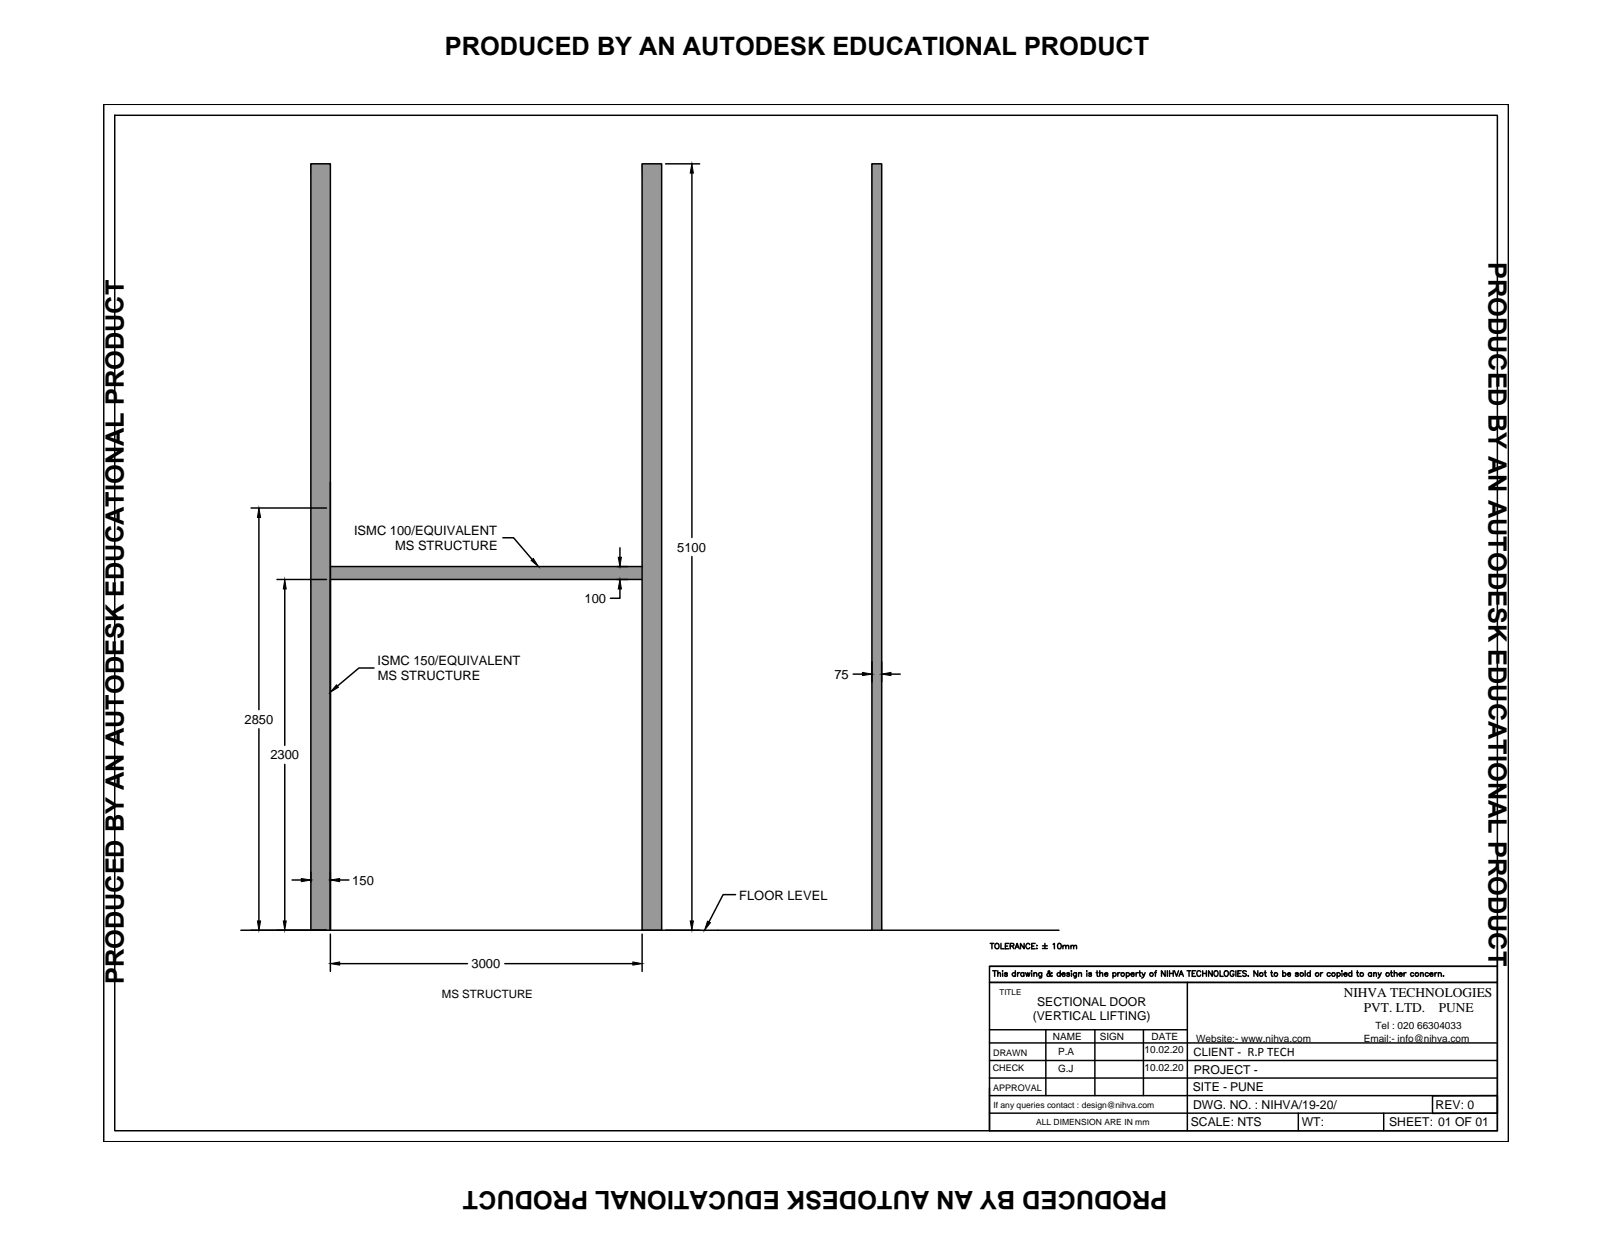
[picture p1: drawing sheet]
<svg xmlns="http://www.w3.org/2000/svg" width="279mm" height="216mm" viewBox="0 0 279 216" stroke-linecap="round" stroke-linejoin="round" font-family="sans-serif">
<!-- layer: 0 -->
<g fill="none" stroke="#000" stroke-width=".25">
<path d="M18 18.1h243.8v180h-243.8zM19.9 20h240v176.2h-240zM111.4 28.4h3.4v133h-3.4zM115.5 28.4h5.9M120.1 30v63.3M43.6 88.2h13.1M44.9 89.8v33.4M57.3 98.3h54.1M57.3 83.7v77.7M87.3 93.3h1.8l3.2 3.8M107.6 95.1v1.6M120.1 96.6v63.2"/>
<path d="M48.1 100.6h8.6M49.4 102.2v27.2M64.9 115.9h-2.6l-3.7 3.2M107.1 100.6h1.8M107.6 102.2v1.6h-1.7M111.4 100.6h-54.1v60.8M148.1 117h1.6M151.3 114.8v3.5M153 114.8v3.5M154.6 117h1.6M44.9 126.5v33.3M49.4 132.7v27.1"/>
<path d="M50.7 152.7h1.6M53.9 151.4v1.7M58.9 152.7h1.7M127.6 155.3h-2.1l-2.5 4.7M259.9 159.2v8.5h-88.2M41.8 161.4h142M53.9 161.4v-133h3.4v133M57.3 162.1v6.5M58.9 167.2h22.2M87.6 167.2h22.2M111.4 162.1v6.5M151.3 161.4v-133h1.7v133"/>
<path d="M171.7 167.7h88.2v28.5h-88.2v-25.7h88.2h-88.2zM171.7 178.7h34.4M171.8 163.7h.7M172.1 163.7v1M172.3 168.5h.6M172.6 168.5v.9M173.2 169l.2-.2 .2 .1v.5M173.2 168.5v.9M173.7 163.7v1h.6M174 168.5h.1M174 168.9v.5M174.5 164.2h.4"/>
<path d="M174.8 168.9l-.2-.1-.3 .1 .5 .2v.3h-.3l-.2-.1M175.1 163.7h-.6v1h.6M175.3 164.2h.6v-.4l-.6-.1v1M175.7 164.2l.3 .5M176.2 164.7l.3-1 .4 1M176.2 168.9a.31 .31 0 0 0-.5 0 .31 .31 0 0 0 .1 .5h.2l.2-.1M176.2 168.5v.9M176.3 164.4h.4M176.6 168.8v.6M177 168.8l-.3 .1-.1 .2M177.7 168.9a.3 .3 0 0 0-.5 0 .3 .3 0 0 0 0 .4 .3 .3 0 0 0 .5 0M177.7 168.8v.6"/>
<path d="M177.7 163.7v1l-.6-1v1M178 168.8l.2 .6 .2-.6 .1 .6 .2-.6M178.7 163.9a.43 .43 0 0 0-.7 .1 .43 .43 0 0 0 .2 .6l.3 .1 .2-.2M179 168.5h.1M179 168.9v.5M179 164.2h.4M179.4 169l.2-.2 .2 .1 .1 .5M179.4 168.8v.6M179.6 163.7h-.6v1h.6M179.9 164.1h.1M179.9 164.6h.1M180.8 168.8l-.1 .9h-.3"/>
<path d="M180.8 168.9a.3 .3 0 0 0-.5 0 .3 .3 0 0 0 0 .4 .3 .3 0 0 0 .5 0M180.9 164.2h.9M180.9 164.6h.9M181.3 163.7v.8M181.5 178.7v11.4M182.6 168.9l-.1-.1a.65 .65 0 0 1-.7 .6l-.1-.3 .5-.4-.1-.2h-.1a.91 .91 0 0 0 .6 .9v-.1M182.8 163.9l.2-.2v1M183.7 163.8a.46 .46 0 0 1 .5 .3 .46 .46 0 0 1-.3 .6l-.3-.2zM184 168.9a.3 .3 0 0 0-.5 0 .3 .3 0 0 0 0 .4 .3 .3 0 0 0 .5 0M184 168.5v.9M184.3 169.1h.5a.31 .31 0 0 0-.3-.3 .31 .31 0 0 0-.3 .4 .31 .31 0 0 0 .3 .2l.3-.1M184.5 164.2l.2-.1h.2l.1 .6"/>
<path d="M184.5 164.1v.6M185 164.2l.2-.1h.2l.1 .6M185.6 168.9l-.2-.1-.3 .1 .5 .2v.3h-.3l-.2-.1M185.9 164.2l.2-.1h.2v.6M185.9 164.1v.6M185.9 168.5h.1M185.9 168.9v.5M186.3 164.2l.3-.1h.2v.6M186.8 168.8l-.1 .9h-.3M186.8 168.9a.3 .3 0 0 0-.5 0 .3 .3 0 0 0 0 .4 .3 .3 0 0 0 .5 0M187.2 169l.2-.2 .2 .1 .1 .5M187.2 168.8v.6"/>
<path d="M188.6 168.5h.1M188.6 168.9v.5M189.4 168.9l-.2-.1-.3 .1 .5 .2v.3h-.3l-.2-.1M190 178.7v11.4M190.2 168.8h.4M190.4 168.5v.7v.2h.2M190.9 169l.2-.2 .2 .1 .1 .5M190.9 168.5v.9M191.7 169.1h.5a.31 .31 0 0 0-.3-.3 .31 .31 0 0 0-.3 .4 .31 .31 0 0 0 .4 .2l.2-.1M193.1 168.9a.3 .3 0 0 1 .5 0 .3 .3 0 0 1 0 .4 .3 .3 0 0 1-.5 0M193.1 168.8v.9M194 168.8v.6"/>
<path d="M194.4 168.8l-.3 .1-.1 .2M195.5 168.9a.31 .31 0 0 1 .4 0 .31 .31 0 0 1-.1 .5h-.2l-.1-.1M195.5 168.8v.9M196.3 169.1l.5-.1a.3 .3 0 0 0-.4-.1 .3 .3 0 0 0 0 .5 .3 .3 0 0 0 .4-.1M197.2 168.8v.6M197.5 168.8l-.2 .1-.1 .2M197.6 168.8h.4M197.8 168.5v.7v.2h.2M198.2 168.8l.3 .6 .2-.6M198.4 178.7v11.4M198.5 169.4l-.4 .3M200.4 168.8h.3"/>
<path d="M200.7 168.5l-.2 .1v.8M202.2 168.5v.9l-.6-.9v.9M202.6 168.5v.9M203 168.5v.9M203 168.9h.6M203.6 168.5v.9M203.8 168.5l.4 .9 .3-.9M204.6 169.4l.4-.9 .4 .9M204.8 169.1h.4M206 168.5h.6M206.1 170.5v25.7M206.3 168.5v.9"/>
<path d="M206.9 168.9h.3M207.5 168.5h-.6v.9h.6M208.4 168.7a.39 .39 0 0 0-.6-.2 .39 .39 0 0 0-.1 .6 .35 .35 0 0 0 .3 .3 .35 .35 0 0 0 .4-.2M208.7 168.9h.7M208.7 168.5v.9M209.4 168.5v.9M210.4 168.5v.9l-.7-.9v.9M210.8 168.5a.46 .46 0 0 1 .6 .5 .46 .46 0 0 1-.6 .4l-.1-.3zM211.7 168.5v.9h.6M212.6 168.5a.46 .46 0 0 1 .6 .5 .46 .46 0 0 1-.6 .4l-.2-.3zM214.1 168.7v-.1a.46 .46 0 0 0-.7 .3 .46 .46 0 0 0 .5 .5l.2-.2v-.1h-.2M214.5 168.5v.9"/>
<path d="M214.8 168.9h.4M215.4 168.5h-.6v.9h.6M216.3 168.6l-.3-.1-.3 .1v.3l.6 .2a.34 .34 0 0 1-.3 .3 .34 .34 0 0 1-.3-.1M216.6 169.3v.1zM218.3 168.5v.9l-.7-.9v.9M219.4 168.8h.3M219.6 168.5v.7v.2h.2M220.5 168.8h.3M220.7 168.5v.9h.2M222.6 168.9a.3 .3 0 0 1 .5 0 .3 .3 0 0 1 0 .4 .3 .3 0 0 1-.5 0M222.6 168.5v.9M223.4 169.1h.6a.27 .27 0 0 0-.4-.3 .27 .27 0 0 0-.1 .5l.2 .1 .3-.1"/>
<path d="M225.3 168.9l-.2-.1-.3 .1 .5 .2v.3h-.5v-.1M226.5 168.5v.9M227.4 168.9a.3 .3 0 0 0-.5 0 .3 .3 0 0 0 0 .4 .3 .3 0 0 0 .5 0M227.4 168.5v.9M229.2 168.8v.6M229.5 168.8l-.3 .3M230.9 168.9a.3 .3 0 0 0-.5 0 .3 .3 0 0 0 0 .4 .3 .3 0 0 0 .5 0M232 168.9a.31 .31 0 0 1 .5 0 .31 .31 0 0 1-.1 .5h-.2l-.2-.1M232 168.8v.9M232.8 168.5h.1M232.9 168.9v.5M233.2 169.1h.6a.3 .3 0 0 0-.4-.2 .3 .3 0 0 0-.2 .4 .3 .3 0 0 0 .5 .1l.1-.1"/>
<path d="M234.6 168.9a.3 .3 0 0 0-.5 0 .3 .3 0 0 0 0 .4 .3 .3 0 0 0 .5 0M234.6 168.5v.9M235.4 168.8h.4M235.6 168.5v.9h.2M238 168.9a.3 .3 0 0 0-.4 0 .3 .3 0 0 0 0 .4 .3 .3 0 0 0 .4 0M238 168.8v.6M238.4 169l.2-.2 .2 .1 .1 .5M238.4 168.8v.6M239.2 168.8l.2 .6 .3-.6M239.4 169.4l-.3 .3M241.3 168.8h.4M241.4 168.5l.1 .9h.2"/>
<path d="M241.9 169l.3-.2 .2 .1 .1 .5M241.9 168.5v.9M242.8 169.1h.5a.3 .3 0 0 0-.4-.2 .3 .3 0 0 0-.1 .4 .3 .3 0 0 0 .4 .1l.1-.1M243.6 168.8v.6M244 168.8l-.2 .1-.2 .2M245.3 168.9a.3 .3 0 0 0-.4 0 .3 .3 0 0 0 0 .4 .3 .3 0 0 0 .4 0M246.5 169l.2-.2 .2 .1 .1 .5M246.5 168.8v.6M247.9 168.9a.3 .3 0 0 0-.5 0 .3 .3 0 0 0 0 .4 .3 .3 0 0 0 .5 0M248.1 169.1h.6a.31 .31 0 0 0-.4-.3 .31 .31 0 0 0-.2 .4 .31 .31 0 0 0 .3 .2l.3-.1M249 168.8v.6M249.4 168.8l-.3 .1-.1 .2"/>
<path d="M249.6 169l.2-.2 .2 .1 .1 .5M249.6 168.8v.6M250.5 169.3v.1zM171.7 190.1h88.2M171.7 187.1h88.2M171.7 184.1h88.2M171.7 181h88.2M171.7 193.2h88.2M225.3 193.2v3M240.1 193.2v3M248.6 190.2l11.3-.1v3.1h-11.3z"/>
<circle cx="173" cy="164.2" r=".43"/>
<circle cx="194.8" cy="169.1" r=".3"/>
<circle cx="199.8" cy="169.1" r=".3"/>
<circle cx="218.9" cy="169.1" r=".31"/>
<circle cx="221.4" cy="169.1" r=".31"/>
<circle cx="225.9" cy="169.1" r=".31"/>
<circle cx="228.6" cy="169.1" r=".31"/>
<circle cx="231.4" cy="169.1" r=".3"/>
<circle cx="236.3" cy="169.1" r=".31"/>
<circle cx="240.8" cy="169.1" r=".31"/>
<circle cx="245.9" cy="169.1" r=".31"/>
</g>
<g fill="#989898" stroke="#989898" stroke-width=".17">
<path d="M111.4 28.4v133h3.4zM111.4 28.4h3.4v133z"/>
<path d="M53.9 28.4v72.2h3.4zM53.9 28.4h3.4v72.2z"/>
<path d="M53.9 100.6v60.8h3.4zM53.9 100.6h3.4v60.8z"/>
<path d="M57.3 98.3v2.3h54.1zM57.3 98.3h54.1v2.3z"/>
<path d="M151.3 28.4v133h1.7zM151.3 28.4h1.7v133z"/>
</g>
<g fill="#000" stroke="#000" stroke-width=".17">
<path d="M120.1 28.4l.2 1.6h-.5zM44.9 88.2l.3 1.6h-.5zM92.2 97.3l.4-.4 .8 1.4zM107.3 96.7h.5l-.2 1.6zM49.4 100.6l.3 1.6h-.5zM58.4 118.9l.3 .4-1.4 .8zM107.6 100.6l.2 1.6h-.5zM149.7 116.7l1.6 .3-1.6 .2zM153 117l1.6-.3v.5zM44.7 159.8h.5l-.3 1.6zM49.2 159.8h.5l-.3 1.6zM52.3 152.5l1.6 .2-1.6 .3z"/>
<path d="M57.3 152.7l1.6-.2v.5zM119.8 159.8h.5l-.2 1.6zM57.3 167.2l1.6-.3v.6zM109.8 166.9l1.6 .3-1.6 .3zM122.8 159.9l.5 .2-1 1.3z"/>
</g>
<g font-size="4.4">
<text x="77.2" y="9.5">PRODUCED BY AN AUTODESK EDUCATIONAL PRODUCT</text>
<text x="258.3" y="45.4" transform="rotate(90 258.3 45.4)">PRODUCED BY AN AUTODESK EDUCATIONAL PRODUCT</text>
<text x="21.5" y="170.8" transform="rotate(-90 21.5 170.8)">PRODUCED BY AN AUTODESK EDUCATIONAL PRODUCT</text>
<text x="202.6" y="206.8" transform="rotate(180 202.6 206.8)">PRODUCED BY AN AUTODESK EDUCATIONAL PRODUCT</text>
</g>
<g font-size="2.3">
<text x="233.2" y="173">NIHVA TECHNOLOGIES</text>
<text x="236.7" y="175.6">PVT. LTD.</text>
<text x="249.7" y="175.6">PUNE</text>
</g>
<g font-size="2.2">
<text x="61.4" y="92.8">ISMC 100/EQUIVALENT</text>
<text x="68.6" y="95.5">MS STRUCTURE</text>
<text x="117.5" y="95.7">5100</text>
<text x="101.4" y="104.6">100</text>
<text x="65.5" y="115.4">ISMC 150/EQUIVALENT</text>
<text x="65.5" y="118.1">MS STRUCTURE</text>
<text x="144.8" y="117.8">75</text>
<text x="42.4" y="125.6">2850</text>
<text x="46.9" y="131.8">2300</text>
<text x="61.1" y="153.5">150</text>
<text x="128.3" y="156.1">FLOOR LEVEL</text>
<text x="81.8" y="168">3000</text>
</g>
<g font-size="2.1">
<text x="179.2" y="177.1">(VERTICAL LIFTING)</text>
<text x="180" y="174.6">SECTIONAL DOOR</text>
<text x="207" y="189.3">SITE - PUNE</text>
<text x="207.2" y="186.3">PROJECT -</text>
<text x="206.6" y="195.4">SCALE: NTS</text>
<text x="207.1" y="192.4">DWG. NO. : NIHVA/19-20/</text>
<text x="225.9" y="195.4">WT:</text>
<text x="241.1" y="195.4">SHEET: 01 OF 01</text>
<text x="249.1" y="192.5">REV: 0</text>
</g>
<g font-size="2">
<text x="76.7" y="173.1">MS STRUCTURE</text>
<text x="207.1" y="183.2">CLIENT - R.P TECH</text>
</g>
<g font-size="1.7">
<text x="238.7" y="178.5">Tel : 020 66304033</text>
<text x="182.7" y="180.5">NAME</text>
<text x="183.6" y="183.1">P.A</text>
<text x="190.9" y="180.4">SIGN</text>
<text x="198.6" y="182.8">10.02.20</text>
<text x="198.6" y="185.9">10.02.20</text>
<text x="199.8" y="180.5">DATE</text>
<text x="207.6" y="180.8">Website:- www.nihva.com</text>
<text x="236.7" y="180.8">Email:- info@nihva.com</text>
<text x="183.6" y="186.1">G.J</text>
</g>
<g font-size="1.6">
<text x="172.3" y="185.9">CHECK</text>
<text x="172.4" y="183.2">DRAWN</text>
<text x="172.4" y="189.3">APPROVAL</text>
</g>
<g font-size="1.5">
<text x="172.4" y="192.3">If any queries contact : design@nihva.com</text>
<text x="179.8" y="195.2">ALL DIMENSION ARE IN mm</text>
</g>
<text font-size="1.4" x="173.5" y="172.6">TITLE</text>
</svg>
